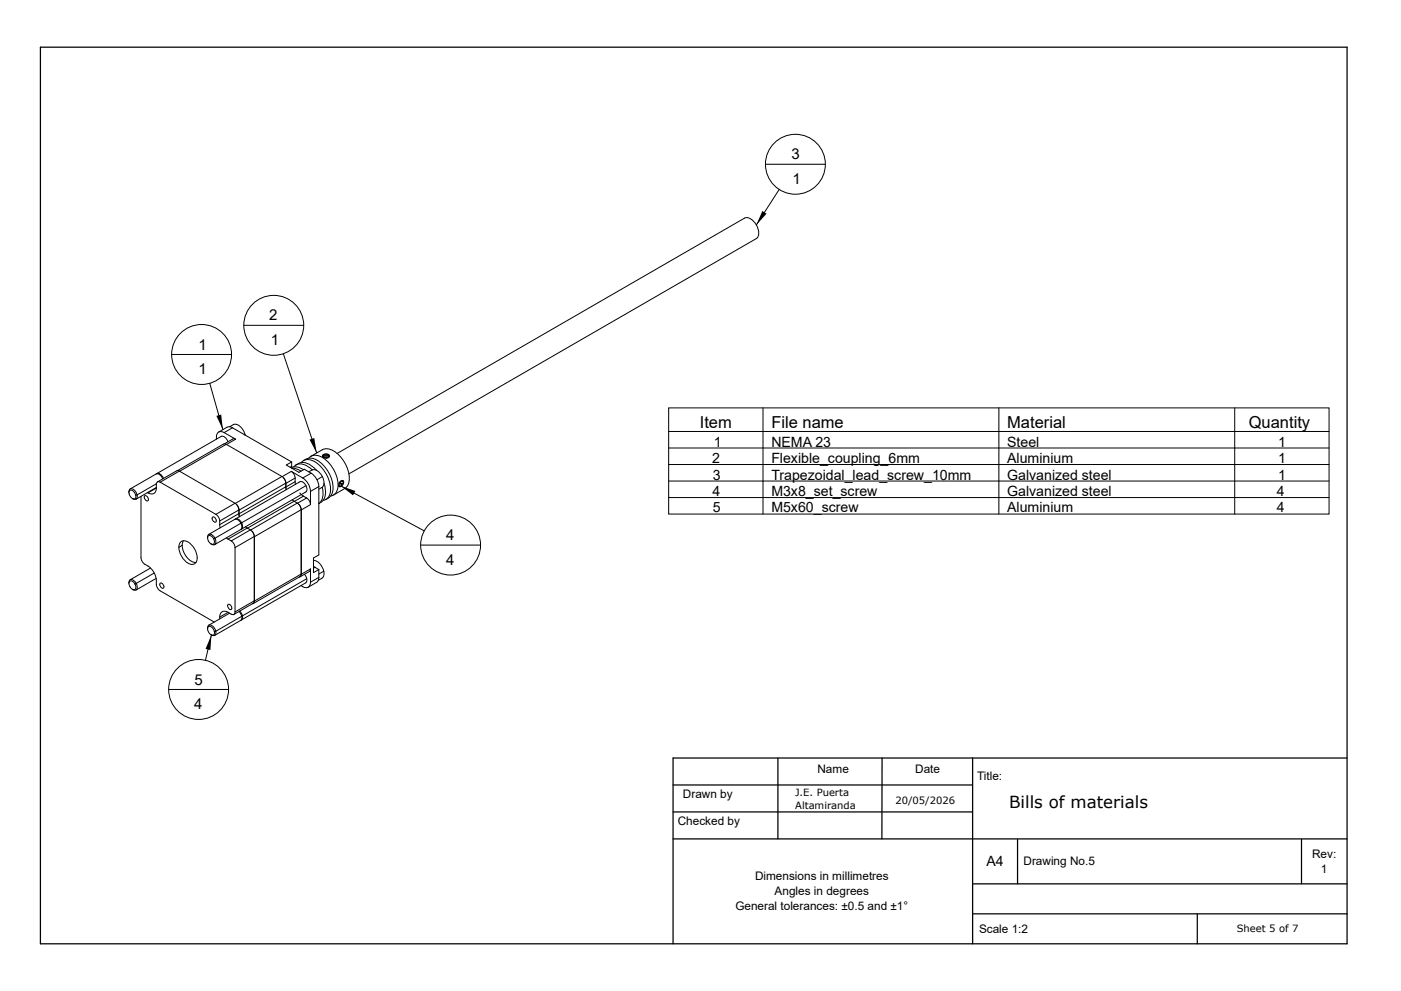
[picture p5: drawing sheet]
<svg xmlns="http://www.w3.org/2000/svg" width="297mm" height="210mm" viewBox="0 0 297 210" stroke-linecap="round" stroke-linejoin="round" font-family="sans-serif">
<g fill="none" stroke="#000" stroke-width=".21">
<path d="M162.3 34.9h12.7M165.2 40.2l-4.8 7.5M36.4 75.2h12.7M51.7 69h12.7M60.1 75l7 21.1M38 100l-.5-.1-4.1 2.3M38 100l-4 2.3M38 100l11.8 6.8M44.5 81.3l2.7 9.9M47.5 91.8a1 1 0 0 0-1.1-.1 1 1 0 0 0-.5 1v.5M47.5 91.8l2.5 1.4M48 94.3l-.6-.1-9.7 5.6"/>
<path d="M48 94.3l-9.9 5.7M48 94.3l11.8 6.8M48.3 93.7a1.41 1.41 0 0 0-1.4-1.1l-13.6 7.9M48.7 90.5a1.82 1.82 0 0 1 3 .9l.3 .8M49.3 90.8l-.9-.2-2 1.1M49.3 90.8l-1.8 1M49.3 90.8l12.5 7.2M50 93.2l-.6-.1-1.8 1.1M50 93.2l-2 1.1M52 92.2v.1M52 92.2l-.1 .1M61.8 99l.1 .3 .7 .1 1.2 .6"/>
<path d="M61.8 98l-1.1 .7 2.7 1.5 1.1-.6 1.5 .8M61.8 99l-.3 .1M61.8 98v1M61.8 99.2a2.54 2.54 0 0 1 2.6 .5M62.8 98.6a2.71 2.71 0 0 1 3.8 .6l.5 .6M62.8 98.6l-.5 .5M62.8 98.6a2.95 2.95 0 0 1 3.4 1.1M64.4 97.7a2.64 2.64 0 0 1 3.5 .4 7.2 7.2 0 0 1 2.7 6.1 2.2 2.2 0 0 1-1.5 1.8M64.4 97.7l-.5 .4M64.4 97.7a3.1 3.1 0 0 1 3.4 1.1 6.8 6.8 0 0 1 2.1 6.2 1.72 1.72 0 0 1-1.4 1.2M65.9 96.8l2.4-1.4a3.2 3.2 0 0 1 3.7 1.3 6.4 6.4 0 0 1 1.8 6.1l-.7 .9-2.4 1.3M65.9 96.8l-.4 .4"/>
<path d="M65.9 96.8a3.1 3.1 0 0 1 3.5 1.1 6.8 6.8 0 0 1 2.1 6.1 1.73 1.73 0 0 1-1.4 1.2M68.5 96.5a.77 .77 0 0 1 .8-.2 .77 .77 0 0 1 .5 .6 .81 .81 0 0 1-.8 .3 .81 .81 0 0 1-.6-.6zM68.5 96.8l.6 .3M68.5 96.8l-.1 .1M68.7 96.4l-.3 .4 .1-.1M69.1 97.1v.1M69.5 96.5l.3 .3M69.7 96.7a.75 .75 0 0 0-1.2 0M69.7 96.7l.1 .1M69.7 96.7h-1.2M69.7 96.8l.1 .1M69.7 96.8l-.6 .3"/>
<path d="M69.7 96.8h-1.2M69.8 96.8v.1M71.5 96.2l86.4-49.9a2.2 2.2 0 0 1 2.5 1.4 2.21 2.21 0 0 1 0 2.9l-86.4 49.9M141.8 86.5h140v22.6h-140zM141.8 91.5h140M141.8 95.1h140M141.8 98.6h140M161.8 86.5v22.6M211.8 86.5v22.6M261.8 86.5v22.6M27.3 104.5l.1-.6 .2-.2a1.34 1.34 0 0 1 1.5 1.3M27.4 104.2l.2-.2a1.22 1.22 0 0 1 1 1.8 1.25 1.25 0 0 1-1.2-1.6z"/>
<path d="M29.1 105l-.1 .7a.62 .62 0 0 1-.9 .1M29.1 105l-.3 .1M29.9 105.3v13a2.05 2.05 0 0 0 1.5 1.8 4.4 4.4 0 0 1 1.8 4.2l.8 1.1 11.4 6.6M30.7 105.2a.71 .71 0 0 1 .7 .3 .71 .71 0 0 1 0 .7 .71 .71 0 0 1-.7-.3 .71 .71 0 0 1 0-.7zM31.3 104.5l.1 .1M33.1 103.5a1.08 1.08 0 0 1-.5 1.2 1.08 1.08 0 0 1-1.2-.1M33.1 103.5l-1.7 1.1M33.1 103.4l-4.2 2.5M33.2 102.6l-4.1 2.4M33.2 100.5a1.1 1.1 0 0 1 1.5 1M34 102.3l-.4-.1-.4 .2-.1 1.1M34 102.3l11.8 6.8"/>
<path d="M34.5 101.6a1.35 1.35 0 0 0-1.4-1l-5.5 3.1M38.2 115.1a1.76 1.76 0 0 1 2.5 .6 3.5 3.5 0 0 1 .8 3.6 1.66 1.66 0 0 1-2.5-.5 3.2 3.2 0 0 1-.8-3.7zM38.6 115.7a4 4 0 0 0 2.6 3.6h.3M38.6 115.7l-.7 .4M38.9 114.7l-.3 1M44 114.1l.1-.5 .2-.2a1.19 1.19 0 0 1 1.3 .8M44.1 113.8l.2-.2a1.19 1.19 0 0 1 .9 1.9 1.28 1.28 0 0 1-1.1-1.7zM45 109.8l.2-.1a.79 .79 0 0 1 .6 1.1 .71 .71 0 0 1-.8-1zM45.6 114.2a.86 .86 0 0 1-.4 1.4l-.5-.2M45.6 114.2l-.3 .1M45.8 109.1a1.8 1.8 0 0 1 .8 1.4M46.6 111.3l.1 .7"/>
<path d="M46.6 110.5v.8M48 114.1l.4 .3M48.4 114.4l.6 .4M49 114.8a1.8 1.8 0 0 1 .8 1.4M49.8 106.8a1.8 1.8 0 0 1 .9 1.4M49.8 116.2v13.6M49.8 106.8l-4 2.3M49.9 110.2a1 1 0 0 1 1.3 .7M49.9 110.1l13.7-7.9a1.37 1.37 0 0 1 1.5 1.5v.4l-.3 .3-13.6 7.9M50.7 109v.6M50.7 108.2v.8M50.7 109l-4.1 2.3"/>
<path d="M50.7 108.2l-4.1 2.3M50.7 109l.1 .6M51.1 111a1.23 1.23 0 0 0-1.3-.8l-5.5 3.2M51.1 111a1.05 1.05 0 0 1-.1 1.4l-5.5 3.1M51.1 111l-5.5 3.2M51.2 110.9a.96 .96 0 0 1-.1 1.4M51.2 110.9l-.1 .1M52 111.8l.4 .2M52.4 112l-4 2.4M52.4 112l.7 .4M53.1 112.4a1.8 1.8 0 0 1 .8 1.4M53.1 112.4l-4.1 2.4"/>
<path d="M53.4 112.7l.4 .5 .1 .7M53.9 113.8l-4.1 2.4M53.9 113.8v13.7M53.9 113.9v13.6M59.8 101.1a1.8 1.8 0 0 1 .8 1.4M59.8 101.1l-9.9 5.7M60.1 101.3l.4 .6 .1 .6M60.6 102.5l-9.9 5.7-.2-.6-.4-.6M60.6 103.3l.1 .6-.1-.6M60.6 102.5v.8M60.6 103.3l-9.9 5.7M61.8 100a1.8 1.8 0 0 1 .8 1.4"/>
<path d="M61.8 100l2.4 1.4M61.8 100l-2 1.1M61.9 106.1l.5 .2M62.4 106.3l-9.9 5.8M62.4 106.3l.6 .4M62.6 102.2v.6M62.6 101.4v.8M62.6 102.2l-2 1.1M62.6 101.4l-2 1.1M63 106.7a1.8 1.8 0 0 1 .8 1.4M63 106.7l-9.9 5.8M63.3 107l.4 .6 .2 .6 1.9-1.1"/>
<path d="M63.6 104.6l.7 .7M63.8 108.1l-9.9 5.8M63.8 108.1l.1 13.7M64.2 101.4a3.6 3.6 0 0 1 1.6 2.9M64.3 105.3l.7 .4M64.3 105.3l-1.9 1.1M64.9 103l-13.7 7.9M65 105.7a1.8 1.8 0 0 1 .8 1.4M65 105.7l-1.9 1.1M65.5 100.1a1.64 1.64 0 0 1 2.6 .6l.2 .4M65.8 104.3v2.8M66 100.4a3.6 3.6 0 0 1 1.6 2.8"/>
<path d="M66 100.4l-1.8 1M66.5 118.9a2.77 2.77 0 0 1 2.1 2.3M67.6 103.2v14.5l-1.1 .7v3.1l1.1-.7M67.6 103.2l-1.8 1.1M68.3 101.1a1.65 1.65 0 0 1-.7 2.7M68.3 101.1l-1.1 .7M68.7 102.5a3.5 3.5 0 0 1-.7 4.1l-.4 .2a3.2 3.2 0 0 0 .7-3.4M72 102.6v.6M72 102.6l.4 .1M72 102.6l.6 .3M72 102.3l.1 .1M72 103.2h-.1l.4-.1 17.6 9.5"/>
<path d="M72.2 102.1a.44 .44 0 0 1 .7 0 .44 .44 0 0 1-.2 .7l-.4 .4a.35 .35 0 0 1-.5-.1 .35 .35 0 0 1 .1-.5zM72.4 102.7l.2 .2M72.5 102.6l-.1 .1M72.6 102.9l-.6 .3M72.6 101.9v.2M72.6 102.1l-.5 .3M72.6 102.1l.1 .6-.6-.3M72.7 101.9l.1 .5M89.2 115.6h12.7M141.8 102.1h140M141.8 105.6h140M27.3 123.8l.1-.6 .2-.2a1.15 1.15 0 0 1 1.3 .8"/>
<path d="M27.6 123.3a1.19 1.19 0 0 1 1 1.8 1.19 1.19 0 0 1-1-1.8zM28.9 123.8a.88 .88 0 0 1-.3 1.4l-.5-.2M28.9 123.8l-.3 .1M31.9 120.5l-4.3 2.5M32.7 121.6l-3.8 2.2M33.1 122.7l-4.2 2.5M34 123.7a.66 .66 0 0 1 .6 .4 .66 .66 0 0 1-.1 .7 .79 .79 0 0 1-.5-1.1zM44 133.4l.1-.6 .2-.2a1.36 1.36 0 0 1 1.4 1.3M44.1 133l.2-.1a1.22 1.22 0 0 1 1 1.8 1.26 1.26 0 0 1-1.2-1.7zM44.8 134.7l-1.2 5.4M45.7 133.9v.7a.62 .62 0 0 1-1 .1M45.7 133.9l-.3 .1"/>
<path d="M46.6 130.9v.4M48.4 129.9a1.08 1.08 0 0 0-1.3-.1 1.08 1.08 0 0 0-.5 1.1M48.4 129.9l-1.8 1M48.4 128.2a.66 .66 0 0 1 .6 .4 .66 .66 0 0 1-.1 .7 .79 .79 0 0 1-.5-1.1zM48.7 130.1l-4.4 2.5M49.8 129.8v.4l-.5 .2-.9-.5M50.7 129.7l.6 1.1M50.8 129.6l.6 1.1M51.3 130.8v.5l-.3 .3-5.5 3.2M51.3 130.8l-5.6 3.1M51.4 130.7a.72 .72 0 0 1-.3 .9M51.4 130.7h-.2"/>
<path d="M53.9 127.5l-.2 .5-4.1 2.4M53.9 127.5l-4.1 2.3M53.9 127.5l-.2 .5-.2 .1M53.9 127.5l9.9-5.7-.2 .5-9.9 5.7M63.9 121.8l-.2 .5-.3 .1M64.5 121.8a1.4 1.4 0 0 1 .3 1.9l-13.6 7.8M65 122.8l-13.6 7.9M65.8 123.5a1 1 0 0 1-.5 1.1 1 1 0 0 1-1.1-.1l-.4-.3M65.8 120.7l-.2 .5-2 1.2M65.8 120.7v2.8M65.8 120.7l-1.9 1.1M66.5 120.1l.3 .3"/>
<path d="M66.8 120.4l.8 .4M66.8 120.4l-.3 .1M67.6 122.5l-.3 .9-2 1.2M67.6 122.5l-1.8 1M67.6 120.8v1.7M68.6 121.2a1.33 1.33 0 0 1-.3 1.5l-.8 .4M68.6 121.2l-1 .6M35.8 146.3h12.7"/>
<circle cx="168.6" cy="34.9" r="6.4"/>
<circle cx="42.7" cy="75.2" r="6.4"/>
<circle cx="58" cy="69" r="6.4"/>
<circle cx="95.5" cy="115.6" r="6.4"/>
<circle cx="42.1" cy="146.3" r="6.4"/>
</g>
<path d="M161.6 44.8l.9 .5-2.1 2.4zM45.9 88.2l1-.2 .3 3.2zM65.6 93.3l1-.4 .5 3.2zM72.3 103.1l3.1 1.1-.5 .9zM44.8 134.7l-.2 3.2-1-.2z" fill="#000"/>
<g fill="none" stroke="#000" stroke-width=".26">
<path d="M8.6 10h277v190.2h-277zM142.7 166.5h63.5M142.7 172.3h63.5M142.7 178h142.9M164.9 160.8v17.2M187 160.8v17.2M206.2 160.8v39.4M215.7 178.1v9.4M275.9 178.1v9.4M285.6 160.8h-142.9v39.4M206.2 187.5h79.4M206.2 193.9h79.4"/>
<path d="M253.8 193.9v6.3"/>
</g>
<g font-size="3.5">
<text x="148.4" y="90.8">Item</text>
<text x="163.5" y="90.8">File name</text>
<text x="213.5" y="90.8">Material</text>
<text x="264.8" y="90.8">Quantity</text>
<text x="214" y="171.4">Bills of materials</text>
</g>
<g font-size="3.2">
<text x="167.8" y="33.8">3</text>
<text x="168" y="39.1">1</text>
<text x="57.1" y="68">2</text>
<text x="42.1" y="74.2">1</text>
<text x="57.4" y="73.3">1</text>
<text x="42.1" y="79.4">1</text>
<text x="94.6" y="114.6">4</text>
<text x="94.6" y="119.9">4</text>
<text x="41.2" y="145.2">5</text>
<text x="41.2" y="150.5">4</text>
</g>
<g font-size="3">
<text x="151.3" y="94.8">1</text>
<text x="163.5" y="94.8">NEMA 23</text>
<text x="213.5" y="94.8">Steel</text>
<text x="271" y="94.8">1</text>
<text x="151" y="98.2">2</text>
<text x="151.2" y="101.7">3</text>
<text x="163.5" y="98.2">Flexible_coupling_6mm</text>
<text x="163.5" y="101.7">Trapezoidal_lead_screw_10mm</text>
<text x="213.5" y="98.2">Aluminium</text>
<text x="213.5" y="101.7">Galvanized steel</text>
<text x="271" y="98.2">1</text>
<text x="271" y="101.7">1</text>
<text x="151.1" y="105.2">4</text>
<text x="163.5" y="105.2">M3x8_set_screw</text>
<text x="213.5" y="105.2">Galvanized steel</text>
<text x="270.7" y="105.2">4</text>
<text x="151.1" y="108.6">5</text>
<text x="163.5" y="108.6">M5x60_screw</text>
<text x="213.5" y="108.6">Aluminium</text>
<text x="270.7" y="108.6">4</text>
<text x="209.1" y="183.8">A4</text>
</g>
<g font-size="2.5">
<text x="173.3" y="164">Name</text>
<text x="194" y="163.9">Date</text>
<text x="207.2" y="165.5">Title:</text>
<text x="144.8" y="169.4">Drawn by</text>
<text x="143.7" y="175.1">Checked by</text>
<text x="217" y="183.5">Drawing No.5</text>
<text x="278.2" y="182">Rev:</text>
<text x="280.1" y="185.1">1</text>
<text x="160.1" y="186.8">Dimensions in millimetres</text>
<text x="164.2" y="189.9">Angles in degrees</text>
<text x="155.9" y="193">General tolerances: ±0.5 and ±1°</text>
<text x="207.6" y="198">Scale 1:2</text>
</g>
<g font-size="2.1">
<text x="168.6" y="168.9">J.E. Puerta</text>
<text x="168.6" y="171.5">Altamiranda</text>
<text x="189.8" y="170.5">20/05/2026</text>
<text x="262.2" y="197.7">Sheet 5 of 7</text>
</g>
</svg>
